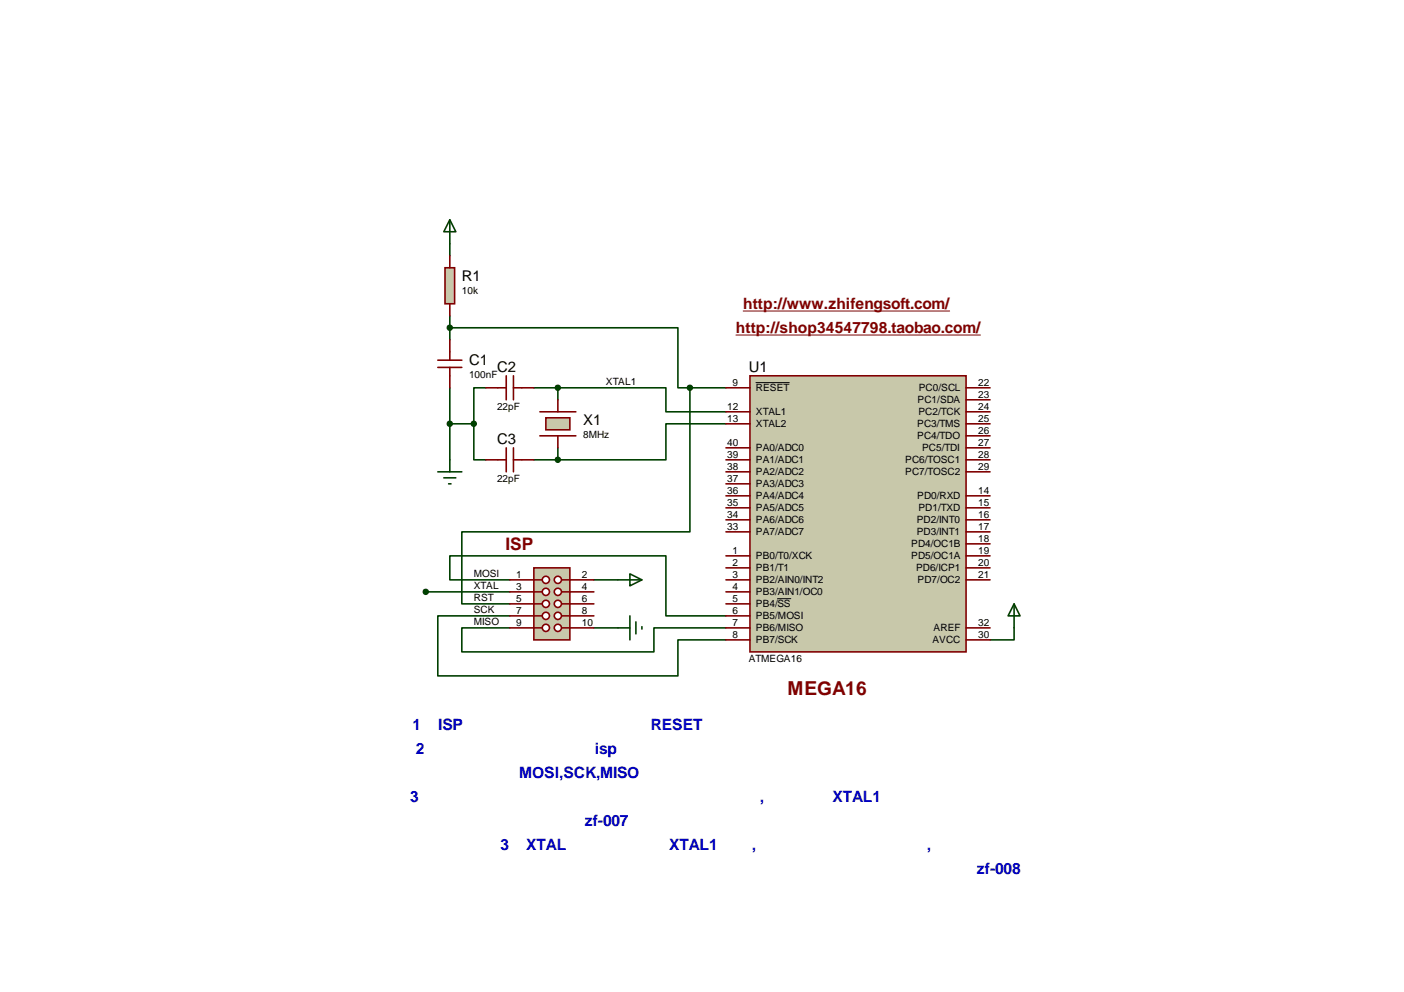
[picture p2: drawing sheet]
<svg xmlns="http://www.w3.org/2000/svg" width="297mm" height="210mm" viewBox="0 0 297 210" stroke-linecap="round" stroke-linejoin="round" font-family="sans-serif">
<g fill="none" stroke="#004000" stroke-width=".34">
<path d="M95.2 51.6v2.5M95.2 69.4h48.2v12.7h2.6M95.2 66.8v5.1M95.2 82.1v15.2M95.2 89.7h5M100.2 89.7v7.6h2.6M102.8 82.1h-2.6v7.6M112.9 97.3h5.1M112.9 82.1h5.1M118 82.1h22.9v5h12.7M118 82.1v2.5M118 94.8v2.5"/>
<path d="M146 82.1v30.4h-48.3v15.3h10.2M146 82.1h7.6M153.6 89.7h-12.7v7.6h-22.9M90.1 125.2h17.8M107.9 122.7h-12.7v-5.1h45.7v12.7h12.7M107.9 132.9h-10.2v5h40.6v-5h15.3M107.9 130.3h-15.3v12.7h50.8v-7.6h10.2M125.6 122.7h5.1M125.6 132.9h5.1M214.5 132.9v2.5h-5"/>
</g>
<path d="M158.7 79.5h45.7v58.4h-45.7z" fill="#c8c8aa" stroke="#800000" stroke-width=".34"/>
<g fill="none" stroke="#800000" stroke-width=".34">
<path d="M92.6 76.2h5.1M92.6 77.7h5.1M95.2 71.9v4.3M95.2 77.7v4.4M153.6 82.1h5.1M153.6 89.7h5.1M153.6 87.1h5.1M153.6 94.8h5.1M153.6 97.3h5.1M153.6 99.8h5.1M204.4 82.1h5.1M204.4 89.7h5.1"/>
<path d="M204.4 87.1h5.1M204.4 84.6h5.1M204.4 92.2h5.1M204.4 94.8h5.1M204.4 97.3h5.1M204.4 99.8h5.1M153.6 117.6h5.1M153.6 104.9h5.1M153.6 107.5h5.1M153.6 110h5.1M153.6 112.5h5.1M153.6 102.4h5.1"/>
<path d="M204.4 117.6h5.1M204.4 104.9h5.1M204.4 107.5h5.1M204.4 110h5.1M204.4 112.5h5.1M204.4 115.1h5.1M153.6 120.2h5.1M153.6 122.7h5.1M153.6 125.2h5.1M153.6 127.8h5.1M153.6 130.3h5.1M153.6 132.9h5.1"/>
<path d="M153.6 135.4h5.1M204.4 120.2h5.1M204.4 122.7h5.1M204.4 132.9h5.1M204.4 135.4h5.1"/>
</g>
<path d="M159.9 81h7.1M164.5 126.7h2.8" fill="none" stroke="#000" stroke-width=".21"/>
<path d="M94.1 56.7h2.1v7.6h-2.1z" fill="#c8c8aa" stroke="#800000" stroke-width=".34"/>
<path d="M95.2 54.1v2.6M95.2 64.3v2.5M114.2 87.1h7.6M114.2 92.2h7.6" fill="none" stroke="#800000" stroke-width=".34"/>
<path d="M115.5 88.4h5.1v2.5h-5.1z" fill="#c8c8aa" stroke="#800000" stroke-width=".34"/>
<path d="M107.1 79.5v5.1M108.6 79.5v5.1M102.8 82.1h4.3M102.8 97.3h4.3M107.1 94.8v5M108.6 94.8v5M108.6 82.1h4.3M108.6 97.3h4.3M118 84.6v2.5M118 92.2v2.6" fill="none" stroke="#800000" stroke-width=".34"/>
<path d="M95.2 46.5l1.2 2.5h-2.5zM95.2 46.5v5.1M92.6 99.8h5.1M95.2 97.3v2.5M93.9 101.1h2.5M94.9 102.4h.5" fill="none" stroke="#004000" stroke-width=".34"/>
<g fill="#004000" stroke="#004000" stroke-width=".34">
<circle cx="118" cy="97.3" r=".52"/>
<circle cx="118" cy="82" r=".52"/>
<circle cx="100.2" cy="89.7" r=".52"/>
<circle cx="95.2" cy="69.3" r=".52"/>
<circle cx="95.2" cy="89.7" r=".52"/>
</g>
<path d="M112.9 120.2h7.7v15.2h-7.7z" fill="#c8c8aa" stroke="#800000" stroke-width=".34"/>
<path d="M112.9 122.7h1.8" fill="none" stroke="#800000" stroke-width=".34"/>
<circle cx="115.5" cy="122.7" r=".75" fill="#fff" stroke="#800000" stroke-width=".34"/>
<path d="M112.9 125.2h1.8" fill="none" stroke="#800000" stroke-width=".34"/>
<circle cx="115.5" cy="125.2" r=".75" fill="#fff" stroke="#800000" stroke-width=".34"/>
<path d="M112.9 127.8h1.8" fill="none" stroke="#800000" stroke-width=".34"/>
<circle cx="115.5" cy="127.8" r=".75" fill="#fff" stroke="#800000" stroke-width=".34"/>
<path d="M112.9 130.3h1.8" fill="none" stroke="#800000" stroke-width=".34"/>
<circle cx="115.5" cy="130.3" r=".75" fill="#fff" stroke="#800000" stroke-width=".34"/>
<path d="M118.8 122.7h1.8" fill="none" stroke="#800000" stroke-width=".34"/>
<circle cx="118" cy="122.7" r=".75" fill="#fff" stroke="#800000" stroke-width=".34"/>
<path d="M118.8 125.2h1.8" fill="none" stroke="#800000" stroke-width=".34"/>
<circle cx="118" cy="125.2" r=".75" fill="#fff" stroke="#800000" stroke-width=".34"/>
<path d="M118.8 127.8h1.8" fill="none" stroke="#800000" stroke-width=".34"/>
<circle cx="118" cy="127.8" r=".75" fill="#fff" stroke="#800000" stroke-width=".34"/>
<path d="M118.8 130.3h1.8" fill="none" stroke="#800000" stroke-width=".34"/>
<circle cx="118" cy="130.3" r=".75" fill="#fff" stroke="#800000" stroke-width=".34"/>
<path d="M112.9 132.9h1.8" fill="none" stroke="#800000" stroke-width=".34"/>
<circle cx="115.5" cy="132.8" r=".75" fill="#fff" stroke="#800000" stroke-width=".34"/>
<path d="M118.8 132.9h1.8" fill="none" stroke="#800000" stroke-width=".34"/>
<circle cx="118" cy="132.8" r=".75" fill="#fff" stroke="#800000" stroke-width=".34"/>
<path d="M107.9 122.7h5M107.9 125.2h5M107.9 132.9h5M107.9 130.3h5M107.9 127.8h5M120.6 122.7h5M120.6 125.2h5M120.6 132.9h5M120.6 130.3h5M120.6 127.8h5" fill="none" stroke="#800000" stroke-width=".34"/>
<g fill="#004000" stroke="#004000" stroke-width=".34">
<circle cx="146" cy="82" r=".52"/>
<circle cx="90.1" cy="125.2" r=".52"/>
</g>
<path d="M130.7 122.7h5.1M130.7 132.9h2.6M133.3 121.4l2.5 1.3-2.5 1.3zM133.3 130.3v5.1M134.5 131.6v2.5M135.8 132.6v.5M214.5 127.8l1.3 2.5h-2.5zM214.5 127.8v5.1" fill="none" stroke="#004000" stroke-width=".34"/>
<path d="M155.7 70.9h51.7M157.2 65.8h43.7" fill="none" stroke="#800000" stroke-width=".21"/>
<text font-size="4.1" fill="#800000" x="166.6" y="147">MEGA16</text>
<text font-size="3.6" fill="#800000" x="106.9" y="116.3">ISP</text>
<g font-size="3.3" fill="#800000">
<text x="157.2" y="65.5">http://www.zhifengsoft.com/</text>
<text x="155.7" y="70.5">http://shop34547798.taobao.com/</text>
</g>
<g font-size="3.3" fill="#0000bf">
<text x="87.3" y="154.4">1</text>
<text x="92.7" y="154.4">ISP</text>
<text x="137.7" y="154.4">RESET</text>
<text x="88" y="159.4">2</text>
<text x="125.8" y="159.4">isp</text>
<text x="109.8" y="164.5">MOSI,SCK,MISO</text>
<text x="86.8" y="169.6">3</text>
<text x="160.8" y="169.6">,</text>
<text x="176.1" y="169.6">XTAL1</text>
<text x="105.9" y="179.8">3</text>
<text x="111.3" y="179.8">XTAL</text>
<text x="123.7" y="174.7">zf-007</text>
<text x="141.6" y="179.8">XTAL1</text>
<text x="159.1" y="179.8">,</text>
<text x="196.1" y="179.8">,</text>
<text x="206.7" y="184.8">zf-008</text>
</g>
<g font-size="3.1">
<text x="97.7" y="59.4">R1</text>
<text x="99.2" y="77.1">C1</text>
<text x="105.2" y="78.8">C2</text>
<text x="158.4" y="78.8">U1</text>
<text x="123.4" y="89.8">X1</text>
<text x="105.2" y="94">C3</text>
</g>
<g font-size="2.1">
<text x="97.7" y="62.2">10k</text>
<text x="99.2" y="80">100nF</text>
<text x="128.2" y="81.5">XTAL1</text>
<text x="154.9" y="81.6">9</text>
<text x="159.9" y="82.8">RESET</text>
<text x="194.4" y="82.8">PC0/SCL</text>
<text x="206.9" y="81.6">22</text>
<text x="105.2" y="86.8">22pF</text>
<text x="153.8" y="89.3">13</text>
<text x="153.8" y="86.7">12</text>
<text x="159.9" y="87.9">XTAL1</text>
<text x="194.1" y="85.4">PC1/SDA</text>
<text x="194.3" y="87.9">PC2/TCK</text>
<text x="206.9" y="84.2">23</text>
<text x="206.9" y="86.7">24</text>
<text x="206.9" y="89.3">25</text>
<text x="123.4" y="92.7">8MHz</text>
<text x="153.8" y="94.3">40</text>
<text x="159.9" y="90.4">XTAL2</text>
<text x="159.9" y="95.5">PA0/ADC0</text>
<text x="194.1" y="90.4">PC3/TMS</text>
<text x="194.1" y="93">PC4/TDO</text>
<text x="195.1" y="95.5">PC5/TDI</text>
<text x="206.9" y="91.8">26</text>
<text x="206.9" y="94.3">27</text>
<text x="153.8" y="102">37</text>
<text x="153.8" y="99.4">38</text>
<text x="153.8" y="96.9">39</text>
<text x="159.9" y="100.6">PA2/ADC2</text>
<text x="159.9" y="98.1">PA1/ADC1</text>
<text x="191.5" y="98.1">PC6/TOSC1</text>
<text x="191.5" y="100.6">PC7/TOSC2</text>
<text x="206.9" y="96.9">28</text>
<text x="206.9" y="99.4">29</text>
<text x="105.2" y="102">22pF</text>
<text x="153.8" y="107">35</text>
<text x="153.8" y="104.5">36</text>
<text x="159.9" y="105.7">PA4/ADC4</text>
<text x="159.9" y="103.1">PA3/ADC3</text>
<text x="194.1" y="105.7">PD0/RXD</text>
<text x="206.9" y="104.5">14</text>
<text x="206.9" y="107">15</text>
<text x="153.8" y="112.1">33</text>
<text x="153.8" y="109.6">34</text>
<text x="159.9" y="113.3">PA7/ADC7</text>
<text x="159.9" y="110.8">PA6/ADC6</text>
<text x="159.9" y="108.2">PA5/ADC5</text>
<text x="194" y="110.8">PD2/INT0</text>
<text x="194" y="113.3">PD3/INT1</text>
<text x="194.3" y="108.2">PD1/TXD</text>
<text x="206.9" y="109.6">16</text>
<text x="206.9" y="112.1">17</text>
<text x="154.9" y="117.2">1</text>
<text x="154.9" y="119.7">2</text>
<text x="159.9" y="118.4">PB0/T0/XCK</text>
<text x="192.8" y="115.8">PD4/OC1B</text>
<text x="192.8" y="118.4">PD5/OC1A</text>
<text x="206.9" y="114.7">18</text>
<text x="206.9" y="117.2">19</text>
<text x="206.9" y="119.7">20</text>
<text x="100.2" y="122">MOSI</text>
<text x="100.2" y="124.6">XTAL</text>
<text x="109.2" y="122.3">1</text>
<text x="109.2" y="124.8">3</text>
<text x="123.1" y="122.3">2</text>
<text x="123.1" y="124.8">4</text>
<text x="154.9" y="122.3">3</text>
<text x="154.9" y="124.8">4</text>
<text x="159.9" y="120.9">PB1/T1</text>
<text x="159.9" y="123.5">PB2/AIN0/INT2</text>
<text x="159.9" y="126">PB3/AIN1/OC0</text>
<text x="193.8" y="120.9">PD6/ICP1</text>
<text x="194.1" y="123.5">PD7/OC2</text>
<text x="206.9" y="122.3">21</text>
<text x="100.2" y="129.6">SCK</text>
<text x="100.2" y="127.1">RST</text>
<text x="109.2" y="129.9">7</text>
<text x="109.2" y="127.4">5</text>
<text x="123.1" y="129.9">8</text>
<text x="123.1" y="127.4">6</text>
<text x="154.9" y="129.9">6</text>
<text x="154.9" y="127.4">5</text>
<text x="159.9" y="128.5">PB4/SS</text>
<text x="159.9" y="131.1">PB5/MOSI</text>
<text x="100.2" y="132.2">MISO</text>
<text x="109.2" y="132.4">9</text>
<text x="123.1" y="132.4">10</text>
<text x="154.9" y="132.4">7</text>
<text x="154.9" y="135">8</text>
<text x="159.9" y="133.6">PB6/MISO</text>
<text x="159.9" y="136.2">PB7/SCK</text>
<text x="197.3" y="136.2">AVCC</text>
<text x="197.5" y="133.6">AREF</text>
<text x="206.9" y="132.4">32</text>
<text x="206.9" y="135">30</text>
<text x="158.4" y="140.1">ATMEGA16</text>
</g>
</svg>
